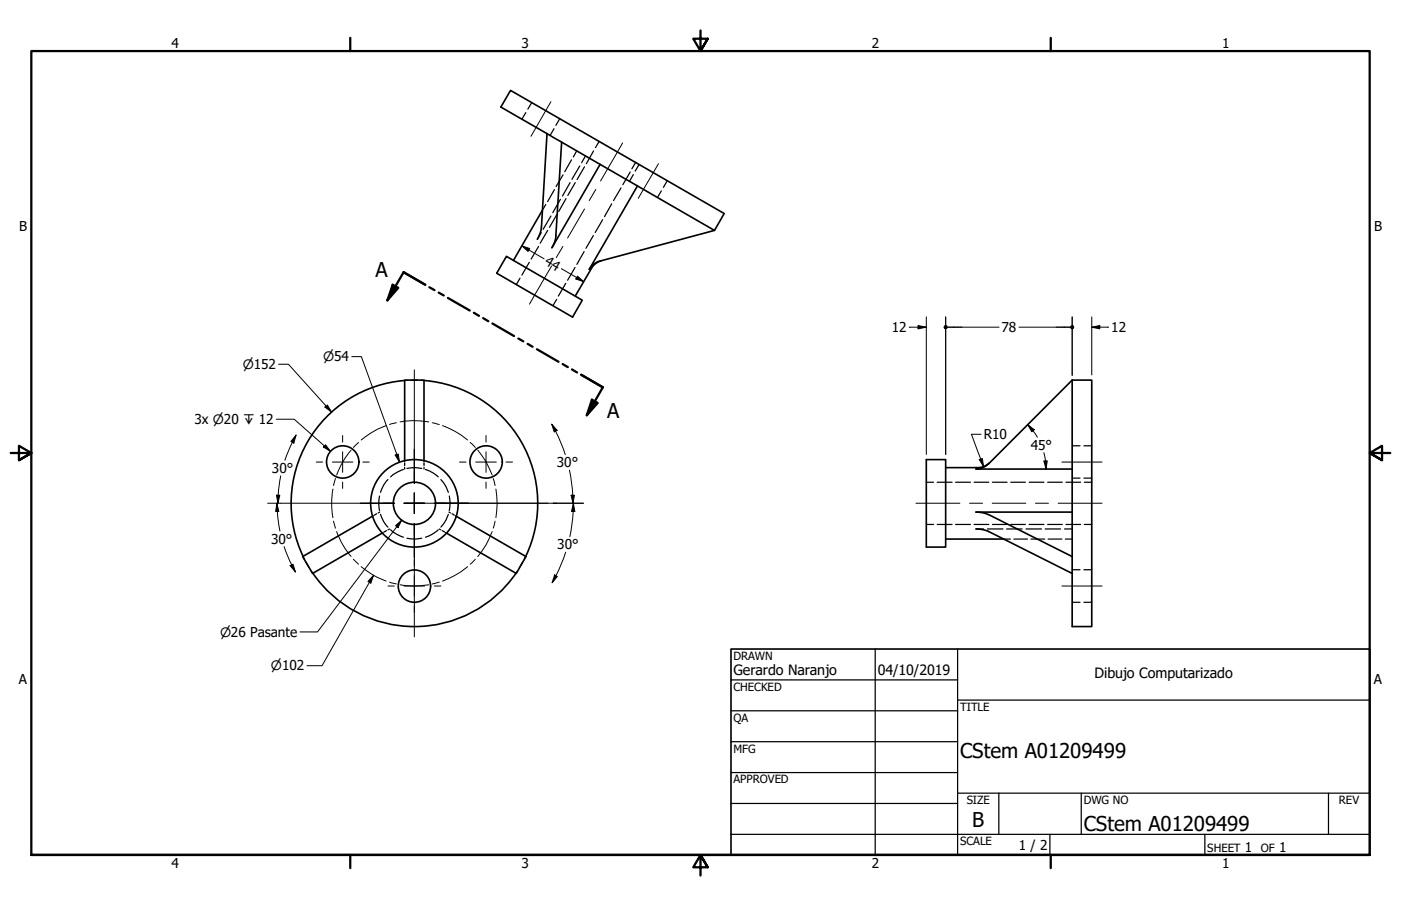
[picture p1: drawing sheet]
<svg xmlns="http://www.w3.org/2000/svg" width="432mm" height="279mm" viewBox="0 0 432 279" stroke-linecap="round" stroke-linejoin="round" font-family="sans-serif">
<!-- layer: Oculto (ANSI) -->
<g fill="none" stroke="#000" stroke-width=".38">
<path d="M162.1 34.7l-1.3 2.1M163.9 31.6l-1.2 2.1M170.8 39.7l-1.3 2.1M172.5 36.6l-1.2 2.1M170.9 58.5l-2.1 3.7M173.5 53.9l-2.1 3.6M175.7 56.3l-2.3 4.2M176.1 49.3l-2 3.7M177.3 56.3l-2.3 4M177.7 46.5l-1 1.9M178.7 51.2l-2.4 4.1M180.1 51.4l-2.2 4"/>
<path d="M180.5 48.1l-1.2 2.1M182.9 46.5l-2.2 4M184.7 43.6l-1.2 1.9M191.4 58l-2.3 3.8M194.2 53l-2.2 4M195.2 53.8l-1.2 2.1M195.9 50.1l-1.1 2M197 50.7l-1.2 2.1M203.8 58.9l-1.2 2M205.7 55.7l-1.2 2.1M166 76l-2.3 3.9M166.8 71.8l-1.2 2"/>
<path d="M168.2 63.1l-1.1 1.8M168.8 71.1l-2.3 3.9M169.8 66.6l-2.4 4.1M171.6 66.2l-2.2 3.9M172.7 61.5l-2.3 4.1M174.4 61.3l-2.2 3.9M180 77.6l-2.2 3.9M182.9 72.6l-2.3 4M185.7 67.8l-2.2 3.9M188.5 62.9l-2.2 3.9M160.3 85.8l-1.2 2M163.1 80.9l-2.3 3.9"/>
<path d="M171.6 92.3l-1.2 1.9M174.4 87.4l-2.3 3.9M177.2 82.5l-2.3 3.9M125.7 117.3h-1M126.7 117.2h2M129.7 117.3h1M330.5 137.5h2.4M334.1 137.5h2.4M115.1 159.1l-.3 .1M116.1 158.4l-.7 .5M117 153a10.1 10.1 0 0 0 0 4.5M117 157.9l-.4 .3"/>
<path d="M117.3 158.6a9 9 0 0 0 2.3 4M119.6 147.9a9 9 0 0 0-2.3 3.9M124.3 144.8a10.7 10.7 0 0 0-3.9 2.3M124.7 142v.4M124.7 142.7v.9M124.7 144.1v.6M125.4 144.5a10.1 10.1 0 0 1 4.6 0M130.7 142v.4M130.7 142.7v.9M130.7 144.1v.6M131.1 144.8a9.9 9.9 0 0 1 4 2.3M135.9 147.9a9.9 9.9 0 0 1 2.3 3.9"/>
<path d="M138.2 158.6a9.9 9.9 0 0 1-2.3 4M138.4 157.9l.4 .3M138.5 153l.2 1.5-.2 3M139.3 158.4l.7 .5M140.3 159.1l.3 .1M285.5 148.7h2.2M288.9 148.7h4.5M294.5 148.7h4.6M300.2 148.7h4.5M305.9 148.7h4.5M311.5 148.7h4.5M317.2 148.7h4.6"/>
<path d="M322.9 148.7h4.5M328.5 148.7h4.6M330.5 147.4h2.4M334.1 147.4h2.4M334.2 148.7h2.3M93.4 171.6l.5 .9M94.3 173.4l1 1.7M95.9 176l.5 .8M118.1 164.2l-.3 .2M119.1 163.6l-.7 .5M120.1 163.1l-.5 .3M120.4 163.4a10.7 10.7 0 0 0 3.9 2.3"/>
<path d="M125.4 166a10.1 10.1 0 0 0 4.6 0M135.1 163.4a9.9 9.9 0 0 1-4 2.3M135.4 163.1l.4 .3M136.3 163.6l.7 .5M137.4 164.2l.2 .2M159.6 176l-.6 .8M161.1 173.4l-1 1.7M162 171.6l-.5 .9M285.5 161.7h2.2M288.9 161.7h4.5M294.5 161.7h4.6M300.2 161.7h4.5"/>
<path d="M300.8 163.1h2.3M304.4 163.1h4.7M305.9 161.7h4.5M309.2 166.2h2.2M310.3 163.1h4.7M311.5 161.7h4.5M312.5 166.2h4.2M316.2 163.1h4.8M317.2 161.7h4.6M317.8 166.2h4.2M322.1 163.1h4.8M322.9 161.7h4.5"/>
<path d="M323 166.2h4.3M328.1 163.1h2.4M328.4 166.2h2.1M328.5 161.7h4.6M330.5 175.7h2.4M334.1 175.7h2.4M334.2 161.7h2.3M330.5 185.7h2.4M334.1 185.7h2.4"/>
</g>
<!-- layer: Visible (ANSI) -->
<g fill="none" stroke="#000" stroke-width=".51">
<path d="M168.6 41.2l-14.2-8.2 3-5.1 65.8 37.9-3 5.3M173.1 43.8l47.1 27.3-35.3 9.4a5 5 0 0 0-3.3 2.6l14.9-25.8M185 50.7l-14.9 25.7a7.5 7.5 0 0 0 1.2-3.8l1.8-28.8-4.5-2.6-1.7 28.8-.4 1.9-.9 1.9M156.1 79.1l23.4 13.5-3 5.2-23.4-13.5zM167.1 64.9l-8.9 15.4M185.3 80.4l-1.5 .7-1.2 1.2-5.3 9M124.7 117.3a38 38 0 0 0-31.3 54.3M130.7 117.3a38 38 0 0 1 31.3 54.3M330.5 117.2l-25.8 25.9a5.9 5.9 0 0 1-3.9 1.6h29.7M330.5 117.2v54.4M330.5 117.2h6v76h-6v-16.4M114.8 159.2l-21.5 12.4 3 5.2 21.5-12.4"/>
<path d="M124.7 142v-24.8h6v24.8M140.6 159.2l21.5 12.4-3 5.2-21.5-12.4M285.5 141.7h6v27h-6zM291.5 144.2h9.9M304.9 142.7l-1.8 1.2-1.7 .3M330.5 157.9h-29.7l2.1 .2 1.8 .6 25.8 12.9v5.2l-25.8-12.9-1.8-.6-2.1-.2M96.4 176.8a38 38 0 0 0 62.6 0M291.5 166.2h17.7"/>
<circle cx="105.6" cy="142.5" r="5"/>
<circle cx="127.7" cy="155.2" r="6.5"/>
<circle cx="127.7" cy="155.2" r="13.5"/>
<circle cx="149.8" cy="142.5" r="5"/>
<circle cx="127.7" cy="180.8" r="5"/>
</g>
<g fill="none" stroke="#000" stroke-width=".7">
<path d="M121 87.8l1.7 1-3.3 3.8zM131.1 87.8l-6.7-3.9-5 8.7M132.3 88.6l1.6 .9M135.2 90.2l1.6 .9M138 91.9l6.8 3.9M146 96.5l1.6 .9M148.9 98.1l1.6 1M151.8 99.8l6.6 3.8M159.8 104.4l1.5 .9M162.6 106l1.5 .9M165.5 107.7l6.6 3.9M173.4 112.3l1.6 .9"/>
<path d="M176.3 113.9l1.6 1M179.1 115.6l6.7 3.8-5 8.7M182.4 123.3l1.8 1-3.4 3.8z"/>
</g>
<g fill="#000">
<path d="M121 87.8l1.7 1-3.3 3.8z" fill-rule="evenodd"/>
<path d="M182.4 123.3l1.8 1-3.4 3.8z" fill-rule="evenodd"/>
</g>
<!-- layer: Borde (ANSI) -->
<path d="M107.9 11.7v4M215.9 9.4v6.3l-2.2-3.8h4.4l-2.2 3.8 2.2-3.8M323.8 11.7v4M3.3 139.7h6.4l-3.9-2.2v4.4l3.9-2.2-3.9 2.2M428.5 139.7h-6.4l3.9-2.2v4.4l-3.9-2.2 3.9 2.2M9.7 263.7v-248h412.4v248h-412.4h412.4M107.9 263.7v4M218.1 267.5l-2.2-3.8 2.2 3.8h-4.4l2.2-3.8v6.3M323.8 263.7v4" fill="none" stroke="#000" stroke-width=".7"/>
<g fill="none" stroke="#000" stroke-width=".38">
<path d="M225.3 209.7h69.8M225.3 219.2h69.8M269.7 200.2v63.5M295.1 215.9h127M295.1 200.2v63.5M225.3 228.7h69.8M225.3 238.3h69.8M225.3 257.3h196.8M225.3 247.8h69.8M295.1 244.6h127M307.8 244.6v12.7M323.6 257.3v6.4"/>
<path d="M333.2 244.6v12.7M371.3 257.3v6.4M409.4 244.6v12.7"/>
</g>
<path d="M225.3 200.2h196.8v63.5h-196.8z" fill="none" stroke="#000" stroke-width=".51"/>
<g fill="none" stroke="#000" stroke-width=".31">
<path d="M108.2 138.9a22.5 22.5 0 0 0-4.4 7.6M110.5 136.5l-1.6 1.5M119 131.3a23.3 23.3 0 0 0-7.7 4.4M122.2 130.4l-2.1 .5M123.3 130.1a25.3 25.3 0 0 1 8.8 0M133.2 130.4l2.2 .5M136.4 131.3a25.2 25.2 0 0 1 7.7 4.4M144.9 136.5l1.6 1.5M147.3 138.8a25.1 25.1 0 0 1 4.4 7.7M102.6 150.8a24.2 24.2 0 0 0 0 8.8M103.4 147.6l-.6 2.1M152 147.6l.6 2.1"/>
<path d="M152.8 150.8a25.7 25.7 0 0 1 0 8.8M102.8 160.7l.6 2.2M103.8 164a23.8 23.8 0 0 0 4.4 7.6M108.9 172.5l1.6 1.5M111.3 174.8a25.7 25.7 0 0 0 7.7 4.4M120.1 179.5l2.1 .6M135.4 179.5l-2.2 .6M144.1 174.8a22.9 22.9 0 0 1-7.7 4.4M146.5 172.5l-1.6 1.5M151.7 164l-.1 .1a24.6 24.6 0 0 1-4.3 7.5M152.6 160.7l-.6 2.2M123.3 180.3a25.3 25.3 0 0 0 8.8 0"/>
</g>
<!-- layer: 0 -->
<path d="M127.7 155.2h43.9" fill="none" stroke="#000" stroke-width=".31"/>
<!-- layer: Marca de centro (ANSI) -->
<g fill="none" stroke="#000" stroke-width=".31">
<path d="M127.7 114v35M105.6 134.3v2M105.6 139.3v6.4M149.8 134.3v2M149.8 139.3v6.4M86.6 155.2h34.9M97.5 142.5h1.9M102.4 142.5h6.4M105.6 148.7v1.9M111.8 142.5h2M124.5 155.2h6.4M127.7 152v6.4"/>
<path d="M133.9 155.2h35M141.6 142.5h2M146.6 142.5h6.4M149.8 148.7v1.9M156 142.5h2M127.7 161.4v35M119.6 180.7h1.9M124.5 180.7h6.4M133.9 180.7h2"/>
</g>
<!-- layer: Cota (ANSI) -->
<g fill="none" stroke="#000" stroke-width=".31">
<path d="M160.8 75.8l2.5 .8-.5 .9zM160.8 75.8l6.9 4M173 82.9l6.9 4M178 85.2l1.9 1.7-2.4-.9zM285.5 97.7v42.4M291.5 97.7v42.4M330.5 97.7v18.1M336.5 97.7v17.9M85.9 112.3h3l13.3 14.8M108.4 110h3l11.7 32.5M280.2 100.9h5.3M283 100.4l2.5 .5-2.5 .5z"/>
<path d="M292.1 100.9h15.8M314.1 100.9h15.7M336.5 100.9l2.5-.5v1zM336.5 100.9h5.2M90.1 136.4l-2.3 5.5M91.2 134.2l-.6 2.5-.9-.6zM91.2 134.2l-1.1 2.2M100.1 125.5l.8-.6 1.3 2.2zM170.1 130.8l1.6 1.9-.9 .5zM170.1 130.8l1.2 2.2M171.2 133l3 7.2M302.4 133.9h-3l3.7 10"/>
<path d="M316.7 130.9l2.1 1.6-.8 .7zM316.7 130.9l3 3.9M321.7 139.6l.5 2.5 .2 2.6M82.5 155.2h4.1M85.2 152.7h1l-.5 2.5zM85.3 155.2l.6 2.5h-.9zM85.3 155.2l.4 4.8 .6 3.8M86.5 146.7l-.6 4.5-.2 4M121.8 140.3l.9-.3 .4 2.5zM170.5 155.2h9.4M175.5 145l.8 5.1 .3 5.1M176 152.7h1l-.4 2.5z"/>
<path d="M176.7 155.2l.5 2.5h-1.1zM176.7 155.2l-.2 5.1-.9 5.2M301.8 141.7l1-.3 .3 2.5zM321.8 142.2l1-.1-.4 2.6zM87.6 168.6l2.3 5.6M89.4 174.4l.9-.4 .8 2.4zM89.9 174.2l1.2 2.2M115.1 177.4l-.8 2.4-.9-.5zM115.1 177.4l-15.8 27.9h-4.7M170.9 177.3l.9 .5-1.6 1.9zM171.3 177.5l-1.1 2.2M174.3 170.3l-1.5 4.1-1.5 3.1"/>
</g>
<g fill="#000">
<path d="M160.8 75.8l2.5 .8-.5 .9z" fill-rule="evenodd"/>
<path d="M178 85.2l1.9 1.7-2.4-.9z" fill-rule="evenodd"/>
<path d="M283 100.4l2.5 .5-2.5 .5z" fill-rule="evenodd"/>
<path d="M336.5 100.9l2.5-.5v1z" fill-rule="evenodd"/>
<path d="M91.2 134.2l-.6 2.5-.9-.6z" fill-rule="evenodd"/>
<path d="M100.1 125.5l.8-.6 1.3 2.2z" fill-rule="evenodd"/>
<path d="M170.1 130.8l1.6 1.9-.9 .5z" fill-rule="evenodd"/>
<path d="M316.7 130.9l2.1 1.6-.8 .7z" fill-rule="evenodd"/>
<path d="M85.2 152.7h1l-.5 2.5z" fill-rule="evenodd"/>
<path d="M85.3 155.2l.6 2.5h-.9z" fill-rule="evenodd"/>
<path d="M121.8 140.3l.9-.3 .4 2.5z" fill-rule="evenodd"/>
<path d="M176 152.7h1l-.4 2.5z" fill-rule="evenodd"/>
<path d="M176.7 155.2l.5 2.5h-1.1z" fill-rule="evenodd"/>
<path d="M301.8 141.7l1-.3 .3 2.5z" fill-rule="evenodd"/>
<path d="M321.8 142.2l1-.1-.4 2.6z" fill-rule="evenodd"/>
<path d="M89.4 174.4l.9-.4 .8 2.4z" fill-rule="evenodd"/>
<path d="M115.1 177.4l-.8 2.4-.9-.5z" fill-rule="evenodd"/>
<path d="M170.9 177.3l.9 .5-1.6 1.9z" fill-rule="evenodd"/>
<circle cx="291.5" cy="100.9" r=".63"/>
<circle cx="330.5" cy="100.9" r=".63"/>
</g>
<path d="M85.2 129.3h5.5l11.2 9.9M100.3 137.2l1.6 2-2.2-1.3zM121.9 162.1l1.9-1.7-1.1 2.3zM123.8 160.4l-25.9 34.5h-5.4" fill="none" stroke="#000" stroke-width=".31"/>
<g fill="#000">
<path d="M100.3 137.2l1.6 2-2.2-1.3z" fill-rule="evenodd"/>
<path d="M121.9 162.1l1.9-1.7-1.1 2.3z" fill-rule="evenodd"/>
</g>
<!-- layer: Eje (ANSI) -->
<g fill="none" stroke="#000" stroke-width=".31">
<path d="M169.8 31.4l-6.2 10.6M183.6 58.4l-2 3.4M191.9 44.1l-6.8 11.7M202.9 50.5l-6.2 10.7M173.5 76l-2.1 3.4M180.1 64.5l-5.2 8.9M170 82l-6.8 11.8M282.3 155.2h13.5M298.8 155.2h4M305.8 155.2h10.4M319.2 155.2h4M326.1 155.2h13.6"/>
<path d="M327.3 142.5h12.4M327.3 180.7h12.4"/>
</g>
<g font-size="6.3">
<text x="115.8" y="85.3">A</text>
<text x="187.1" y="128.8">A</text>
<text x="295.9" y="233.6">CStem A01209499</text>
<text x="299.7" y="255.1">B</text>
<text x="334" y="256.4">CStem A01209499</text>
</g>
<g font-size="4.4">
<text x="226.1" y="208">Gerardo Naranjo</text>
<text x="270.5" y="208.2">04/10/2019</text>
<text x="337.3" y="209.2">Dibujo Computarizado</text>
</g>
<g font-size="4.2">
<text x="52.8" y="14.7">4</text>
<text x="160.8" y="14.7">3</text>
<text x="268.7" y="14.7">2</text>
<text x="376.7" y="14.7">1</text>
<text x="5.9" y="71.4">B</text>
<text x="423.5" y="71.4">B</text>
<text x="167.6" y="81.5" transform="rotate(30 167.6 81.5)">44</text>
<text x="274.8" y="102.5">12</text>
<text x="308.7" y="102.4">78</text>
<text x="342.5" y="102.5">12</text>
<text x="59.9" y="130.8">3x ⌀20 ↧ 12</text>
<text x="303.2" y="135.4">R10</text>
<text x="317.7" y="138.7">45°</text>
<text x="83.8" y="145.9">30°</text>
<text x="171.6" y="144.1">30°</text>
<text x="83.6" y="167.7">30°</text>
<text x="171.8" y="169.4">30°</text>
<text x="5.8" y="211.1">A</text>
<text x="423.4" y="211.1">A</text>
<text x="314" y="262.3">1 / 2</text>
<text x="383.7" y="262.8">1</text>
<text x="394.2" y="262.8">1</text>
<text x="52.8" y="267.7">4</text>
<text x="160.8" y="267.7">3</text>
<text x="268.7" y="267.7">2</text>
<text x="376.7" y="267.7">1</text>
</g>
<g font-size="4">
<text x="74.8" y="113.8">⌀152</text>
<text x="99.6" y="111.4">⌀54</text>
<text x="67.8" y="196.4">⌀26 Pasante</text>
<text x="83.5" y="206.8">⌀102</text>
</g>
<g font-size="3.5">
<text x="226.1" y="203.5">DRAWN</text>
<text x="226.1" y="213">CHECKED</text>
<text x="295.9" y="219.2">TITLE</text>
<text x="226.1" y="222.6">QA</text>
<text x="226.1" y="232.1">MFG</text>
<text x="226.1" y="241.6">APPROVED</text>
<text x="297.9" y="248">SIZE</text>
<text x="334" y="248">DWG NO</text>
<text x="412.7" y="247.9">REV</text>
<text x="295.9" y="260.7">SCALE</text>
<text x="372.1" y="262.8">SHEET</text>
<text x="388.6" y="262.8">OF</text>
</g>
</svg>
